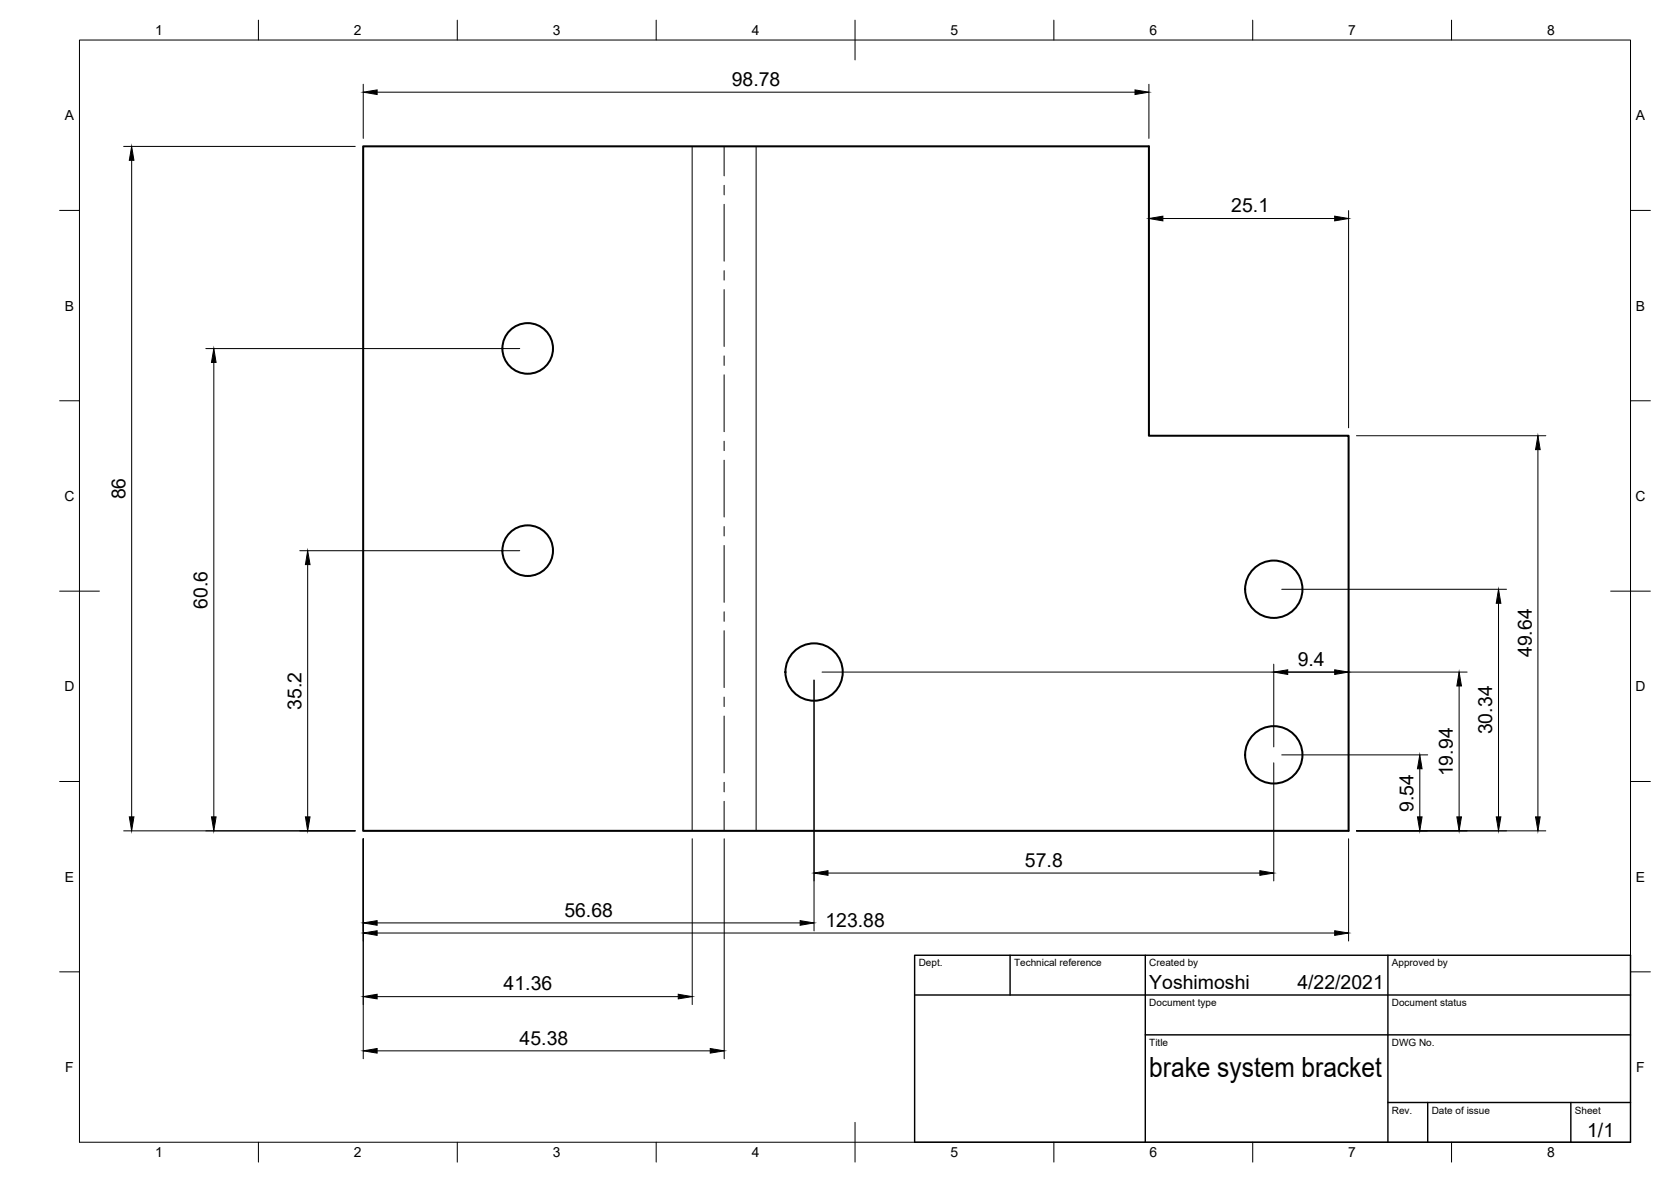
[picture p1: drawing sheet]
<svg xmlns="http://www.w3.org/2000/svg" width="420mm" height="297mm" viewBox="0 0 420 297" stroke-linecap="round" stroke-linejoin="round" font-family="sans-serif">
<!-- layer: Visible -->
<g fill="none" stroke="#000" stroke-width=".51">
<path d="M91.3 36.8h197.6v72.7h50.2v99.3h-247.8z"/>
<circle cx="132.7" cy="87.6" r="6.4"/>
<circle cx="132.7" cy="138.4" r="6.4"/>
<circle cx="320.3" cy="148.1" r="7.2"/>
<circle cx="204.7" cy="168.9" r="7.2"/>
<circle cx="320.3" cy="189.7" r="7.2"/>
</g>
<!-- layer: Center Lines -->
<g fill="none" stroke="#000" stroke-width=".25">
<path d="M182.1 36.8v7.4M182.1 46.6v2.4M182.1 51.3v14.3M182.1 68v2.4M182.1 72.8v14.3M182.1 89.4v2.4M182.1 94.2v14.3M182.1 110.9v2.3M182.1 115.6v14.3M182.1 132.3v2.4M182.1 137.1v14.3M182.1 153.7v2.4"/>
<path d="M182.1 158.5v14.3M182.1 175.2v2.4M182.1 179.9v14.3M182.1 196.6v2.4M182.1 201.4v7.4"/>
</g>
<!-- layer: Visible Narrow -->
<path d="M174 36.8v172M190.1 36.8v172" fill="none" stroke="#000" stroke-width=".25"/>
<!-- layer: Border -->
<g fill="none" stroke="#000" stroke-width=".25">
<path d="M20 10.1h390v276.9h-390zM65 5.1v5M115 5.1v5M165 5.1v5M215 5.1v10M265 5.1v5M315 5.1v5M365 5.1v5M15 52.9h5M410 52.9h5M15 100.7h5M410 100.7h5"/>
<path d="M15 148.6h10M405 148.6h10M15 196.4h5M410 196.4h5M15 244.2h5M410 244.2h5M65 287v5M115 287v5M165 287v5M215 282.1v9.9M265 287v5M315 287v5"/>
<path d="M365 287v5"/>
</g>
<!-- layer: TitleBlock -->
<path d="M230 240.1h180v46.9h-180zM230 250h180M254 240.1v9.9M288 240.1v46.9M349 240.1v46.9M288 260.1h122M349 277.1h61M359 277.1v9.9M395 277.1v9.9" fill="none" stroke="#000" stroke-width=".36"/>
<!-- layer: Dimensions -->
<g fill="none" stroke="#000" stroke-width=".25">
<path d="M31.1 36.8h58.2M91.3 21.2v13.6M94.8 23.2h190.6M288.9 21.2v13.6M33.1 40.3v165M292.4 54.9h43.2M339.1 52.9v54.6M51.8 87.6h78.9M53.8 91.1v114.2M341.1 109.5h47.6M386.7 113v92.3M75.4 138.4h55.3"/>
<path d="M77.4 141.9v63.4M322.3 148.1h56.5M376.8 151.6v53.7M204.7 170.9v63M206.7 168.9h162.2M320.3 166.9v20.8M366.9 172.4v32.9M320.3 191.7v29.7M322.3 189.7h36.7M357 193.2v12.1M31.1 208.8h58.2M91.3 210.8v55.3"/>
<path d="M174.1 210.8v41.6M182.1 210.8v55.3M208.2 219.4h108.6M339.1 210.8v25.7M341.1 208.8h47.6M94.8 234.5h240.8M94.8 231.9h106.4M94.8 250.5h75.7M94.8 264.1h83.8"/>
</g>
<g fill="#000" stroke="#000" stroke-width=".25">
<path d="M91.3 23.2l3.5-.6v1.2zM285.4 22.6l3.5 .6-3.5 .6zM33.1 36.8l.6 3.5h-1.2zM288.9 54.9l3.5-.6v1.2zM335.6 54.3l3.5 .6-3.5 .6zM53.8 87.6l.5 3.5h-1.1zM386.7 109.5l.6 3.5h-1.2zM77.4 138.4l.6 3.5h-1.2zM376.8 148.1l.6 3.5h-1.2zM320.3 168.9l3.5-.6v1.2zM335.6 168.3l3.5 .6-3.5 .6zM366.9 168.9l.6 3.5h-1.2z"/>
<path d="M357 189.7l.6 3.5h-1.2zM32.5 205.3h1.2l-.6 3.5zM53.2 205.3h1.1l-.5 3.5zM76.8 205.3h1.2l-.6 3.5zM204.7 219.4l3.5-.6v1.2zM316.8 218.8l3.5 .6-3.5 .6zM356.4 205.3h1.2l-.6 3.5zM366.3 205.3h1.2l-.6 3.5zM376.2 205.3h1.2l-.6 3.5zM386.1 205.3h1.2l-.6 3.5zM91.3 234.5l3.5-.6v1.2zM91.3 231.9l3.5-.5v1.1z"/>
<path d="M201.2 231.4l3.5 .5-3.5 .6zM335.6 233.9l3.5 .6-3.5 .6zM91.3 250.5l3.5-.6v1.1zM170.5 249.9l3.6 .6-3.6 .5zM91.3 264.1l3.5-.6v1.2zM178.6 263.5l3.5 .6-3.5 .6z"/>
</g>
<text font-size="7" x="289" y="270.6">brake system bracket</text>
<g font-size="4.9">
<text x="184" y="21.6">98.78</text>
<text x="309.6" y="53.3">25.1</text>
<text x="31.5" y="125.5" transform="rotate(-90 31.5 125.5)">86</text>
<text x="52.2" y="152.9" transform="rotate(-90 52.2 152.9)">60.6</text>
<text x="326.3" y="167.3">9.4</text>
<text x="385.1" y="165.2" transform="rotate(-90 385.1 165.2)">49.64</text>
<text x="75.8" y="178.3" transform="rotate(-90 75.8 178.3)">35.2</text>
<text x="375.2" y="184.5" transform="rotate(-90 375.2 184.5)">30.34</text>
<text x="365.3" y="195.1" transform="rotate(-90 365.3 195.1)">19.94</text>
<text x="355.4" y="204" transform="rotate(-90 355.4 204)">9.54</text>
<text x="257.7" y="217.8">57.8</text>
<text x="141.9" y="230.4">56.68</text>
<text x="207.6" y="232.9">123.88</text>
<text x="126.6" y="248.9">41.36</text>
<text x="289" y="248.5">Yoshimoshi</text>
<text x="326.2" y="248.5">4/22/2021</text>
<text x="130.7" y="262.5">45.38</text>
<text x="399.1" y="285.7">1/1</text>
</g>
<g font-size="3.5">
<text x="39" y="8.8">1</text>
<text x="89" y="8.8">2</text>
<text x="139" y="8.8">3</text>
<text x="189" y="8.8">4</text>
<text x="239" y="8.8">5</text>
<text x="289" y="8.8">6</text>
<text x="339" y="8.8">7</text>
<text x="389" y="8.8">8</text>
<text x="16.3" y="30.2">A</text>
<text x="411.3" y="30.2">A</text>
<text x="16.3" y="78">B</text>
<text x="411.3" y="78">B</text>
<text x="16.2" y="125.9">C</text>
<text x="411.2" y="125.9">C</text>
<text x="16.2" y="173.7">D</text>
<text x="411.2" y="173.7">D</text>
<text x="16.3" y="221.6">E</text>
<text x="411.3" y="221.6">E</text>
<text x="16.4" y="269.4">F</text>
<text x="411.4" y="269.4">F</text>
<text x="39" y="290.8">1</text>
<text x="89" y="290.8">2</text>
<text x="139" y="290.8">3</text>
<text x="189" y="290.8">4</text>
<text x="239" y="290.8">5</text>
<text x="289" y="290.8">6</text>
<text x="339" y="290.8">7</text>
<text x="389" y="290.8">8</text>
</g>
<g font-size="2.5">
<text x="231" y="242.9">Dept.</text>
<text x="255" y="242.9">Technical reference</text>
<text x="289" y="242.9">Created by</text>
<text x="350" y="242.9">Approved by</text>
<text x="289" y="252.8">Document type</text>
<text x="350" y="252.8">Document status</text>
<text x="289" y="262.9">Title</text>
<text x="350" y="262.9">DWG No.</text>
<text x="350" y="279.9">Rev.</text>
<text x="360" y="279.9">Date of issue</text>
<text x="396" y="279.9">Sheet</text>
</g>
</svg>
